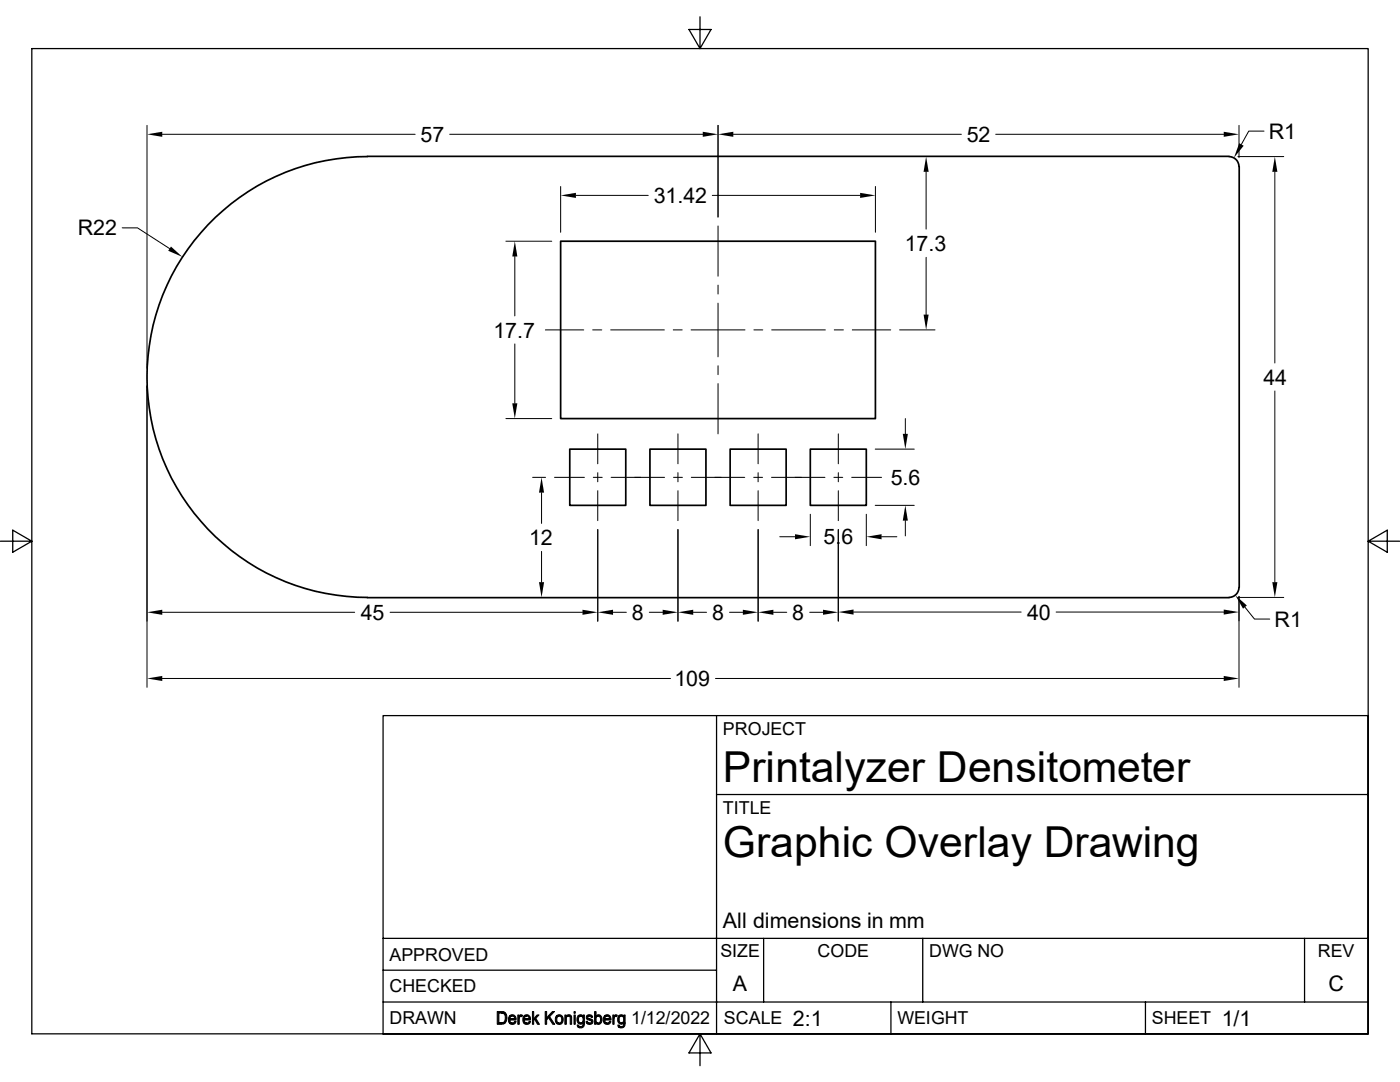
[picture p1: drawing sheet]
<svg xmlns="http://www.w3.org/2000/svg" width="279mm" height="216mm" viewBox="0 0 279 216" stroke-linecap="round" stroke-linejoin="round" font-family="sans-serif">
<path d="M73.3 31.2a44 44 0 0 0-44 44 44 44 0 0 0 44 44M73.3 31.2h172M245.3 31.2a2.02 2.02 0 0 1 2 2M247.3 33.2v84M111.9 48.1h62.8v35.4h-62.8zM113.7 89.6h11.2v11.2h-11.2zM129.7 89.6h11.2v11.2h-11.2zM145.7 89.6h11.2v11.2h-11.2zM161.7 89.6h11.2v11.2h-11.2zM73.3 119.3h172M247.3 117.2a2.02 2.02 0 0 1-2 2" fill="none" stroke="#000" stroke-width=".34"/>
<g fill="none" stroke="#000" stroke-width=".25">
<path d="M6.4 9.7h266.6v196.6h-266.6zM139.7 3.3v6.4l2.2-3.8h-4.4l2.2 3.8M0 108h6.4l-3.9-2.2v4.4l3.9-2.2M273 108l3.9 2.2v-4.4l-3.9 2.2h6.4M76.5 142.8h196.5v63.5h-196.5zM143 158.5h130M143 142.8v63.5M76.5 199.9h196.5M76.5 193.6h66.5M76.5 187.2h196.5M152.4 187.2v12.7M177.8 199.9v6.4"/>
<path d="M184.1 187.2v12.7M228.6 199.9v6.4M260.3 187.2v12.7M139.7 206.3l-2.2 3.8h4.4l-2.2-3.8v6.3"/>
</g>
<g fill="#000" stroke="#000" stroke-width=".2">
<path d="M99.2 201.8h1.3l.3 .3h-1.2v1.9l1.2 .1v.1l-.6 .2h-1z" fill-rule="evenodd"/>
<path d="M100 202.1h.8l.2 .3 .2 .5-.1 .8-.3 .4-1.2-.1h.4a.96 .96 0 0 0 .7-1.5l-.2-.3z" fill-rule="evenodd"/>
<path d="M101.7 202.7h.5l-.3 .2-.1 .4h1.2v.2h-1.2l.1 .5 .4 .1-.6 .1-.2-.4v-.6z" fill-rule="evenodd"/>
<path d="M101.9 202.6a.76 .76 0 0 1 1.1 .7h-1.2h.9l-.1-.4-.9-.2z" fill-rule="evenodd"/>
<path d="M101.7 204.2l.7-.1 .3-.3h.3a.77 .77 0 0 1-1.3 .4z" fill-rule="evenodd"/>
<path d="M103.3 202.5h.3v.3h.4l-.3 .2-.1 1.4h-.3z" fill-rule="evenodd"/>
<path d="M103.7 202.6l.2-.1 .4 .1-.1 .3-.6-.1z" fill-rule="evenodd"/>
<path d="M104.6 202.7h.5l-.3 .2-.2 .4h1.3v.2h-1.3l.2 .5 .4 .1-.6 .1-.2-.4v-.6z" fill-rule="evenodd"/>
<path d="M104.7 202.6a.76 .76 0 0 1 1.2 .7h-1.3h1l-.2-.5-.8-.1z" fill-rule="evenodd"/>
<path d="M104.6 204.2l.7-.1 .3-.3h.3a.76 .76 0 0 1-.6 .6 .76 .76 0 0 1-.7-.2z" fill-rule="evenodd"/>
<path d="M106.3 201.8h.2v1.5l.2 .1-.2 .2v.8h-.2z" fill-rule="evenodd"/>
<path d="M107.2 202.5h.4l-.7 .7 .8 1.2h-.4l-.6-1-.2-.1z" fill-rule="evenodd"/>
<path d="M108.8 201.8h.3v2.6h-.3z" fill-rule="evenodd"/>
<path d="M109.7 202.9l1 1.5h-.4l-.8-1.3z" fill-rule="evenodd"/>
<path d="M110.2 201.8h.5l-1.6 1.7v-.4z" fill-rule="evenodd"/>
<path d="M111 202.8l.6-.1a.76 .76 0 0 0-.5 .7 .76 .76 0 0 0 .5 .7l-.6 .1-.1-.3z" fill-rule="evenodd"/>
<path d="M111.2 202.6a.95 .95 0 0 1 1.2 .5 .95 .95 0 0 1-.4 1.2l-.4 .1-.6-.2 .6-.1a.73 .73 0 0 0 .5-.7 .73 .73 0 0 0-.5-.7h-.6z" fill-rule="evenodd"/>
<path d="M112.7 202.5h.3v.3h.3l-.3 .3v1.3h-.3z" fill-rule="evenodd"/>
<path d="M113 202.8l.5-.1z" fill-rule="evenodd"/>
<path d="M113.2 202.6a.6 .6 0 0 1 .6 0 .6 .6 0 0 1 .3 .6v1.2h-.3v-1.5l-.2-.1-.6-.1z" fill-rule="evenodd"/>
<path d="M114.6 202.5h.2v1.9h-.2z" fill-rule="evenodd"/>
<path d="M114.6 201.8h.2v.4h-.2z" fill-rule="evenodd"/>
<path d="M115.2 204.5l.7 .4h-.6z" fill-rule="evenodd"/>
<path d="M115.4 202.7h.5a.73 .73 0 0 0-.5 .7 .73 .73 0 0 0 .5 .7h.7h-.3a.75 .75 0 0 1-.9 .1 .75 .75 0 0 1-.3-.9z" fill-rule="evenodd"/>
<path d="M115.4 202.6a.66 .66 0 0 1 1 .1z" fill-rule="evenodd"/>
<path d="M115.3 204.9h.6a.53 .53 0 0 0 .4-.8l.3 .1a.77 .77 0 0 1-.4 .8 .77 .77 0 0 1-.9-.1z" fill-rule="evenodd"/>
<path d="M116 202.8l.4-.1v-.2h.2v1.6h-.7a.74 .74 0 0 0 .5-.6 .74 .74 0 0 0-.4-.7z" fill-rule="evenodd"/>
<path d="M117.1 202.8l.5-.1a.28 .28 0 0 0-.3 .3 .28 .28 0 0 0 .4 .2 .62 .62 0 0 1 .6 .8 .62 .62 0 0 1-.9 .4l-.3-.2 .5-.1a.31 .31 0 0 0 .5-.3 .31 .31 0 0 0-.5-.2 .57 .57 0 0 1-.5-.8z" fill-rule="evenodd"/>
<path d="M117 203.8h.2l.2 .3h.2l-.5 .1z" fill-rule="evenodd"/>
<path d="M117.2 202.6a.73 .73 0 0 1 1.1 .4h-.3l-.3-.3h-.6z" fill-rule="evenodd"/>
<path d="M118.7 201.8h.3v.9h.4a.83 .83 0 0 0-.1 1.4h-.3v.3h-.3z" fill-rule="evenodd"/>
<path d="M119 204.1h.4z" fill-rule="evenodd"/>
<path d="M119 202.6a.72 .72 0 0 1 .9 .1 .72 .72 0 0 1 .2 .8 .69 .69 0 0 1-.3 .8 .69 .69 0 0 1-.8-.1l.4-.1a.77 .77 0 0 0 .4-.7 .77 .77 0 0 0-.4-.7h-.4z" fill-rule="evenodd"/>
<path d="M120.6 202.7h.6l-.5 .3v.3h1.2l.1 .2h-1.3l.1 .4 .4 .2-.6 .1-.2-.5z" fill-rule="evenodd"/>
<path d="M120.7 202.6a.75 .75 0 0 1 .8 0 .75 .75 0 0 1 .4 .7h-1.2h.9l-.1-.5-.9-.1z" fill-rule="evenodd"/>
<path d="M120.6 204.2l.8-.1 .2-.3h.3a.76 .76 0 0 1-.5 .6 .76 .76 0 0 1-.8-.2z" fill-rule="evenodd"/>
<path d="M122.3 202.5h.3v.3h.3l-.3 .3v1.3h-.3z" fill-rule="evenodd"/>
<path d="M122.7 202.6h.5l-.1 .3-.5-.1z" fill-rule="evenodd"/>
<path d="M123.3 204.5l.7 .4h-.6z" fill-rule="evenodd"/>
<path d="M123.5 202.7h.5a.74 .74 0 0 0-.4 .7 .74 .74 0 0 0 .4 .7h.8h-.3a.79 .79 0 0 1-1.1 0 .79 .79 0 0 1-.1-1z" fill-rule="evenodd"/>
<path d="M123.6 202.6a.68 .68 0 0 1 .9 .1h-1z" fill-rule="evenodd"/>
<path d="M123.4 204.9h.6a.53 .53 0 0 0 .5-.8l.3 .1a.8 .8 0 0 1-.5 .8 .8 .8 0 0 1-.9-.1z" fill-rule="evenodd"/>
<path d="M124.1 202.8l.4-.1v-.2h.3v1.6h-.8a.75 .75 0 0 0 .1-1.3z" fill-rule="evenodd"/>
</g>
<g fill="none" stroke="#000" stroke-width=".2">
<path d="M29.3 25v48.4M32.4 26.8h50.4M89.7 26.8h50.6M111.9 37.2v9.2M114.9 39h14.5M142.2 39h29.5M143.3 25v18.3M146.3 26.8h45.6M174.7 37.2v9.2M184.8 34.3v11.4M198.7 26.8h45.5M247.1 31.2h9.1"/>
<path d="M247.3 25v6.5M252.3 26.2h-3.1l-1.5 2.6M254.4 34.3v38.1M24.4 45.5h3l6.5 4.1M101 48.1h9.1M102.7 51.2v11.8M143.3 45.1v10M143.3 56.9v1.8M184.8 51.4v11.4M29.3 77v60.2M102.7 68.6v11.9M108.8 65.8h7.7"/>
<path d="M118.3 65.8h1.8M121.9 65.8h10.7M134.4 65.8h1.7M137.9 65.8h10.8M143.3 60.5v10.7M143.3 73v1.8M143.3 76.5v10.1M150.5 65.8h1.7M154 65.8h10.7M166.5 65.8h1.8M170.1 65.8h7.7M179.5 65.8h7.1"/>
<path d="M254.4 78v38.2M101 83.5h9.1M106.3 95.2h2.6M108.1 98.3v6.1M110.7 95.2h5.9M118.4 95.2h1.8M119.3 86.6v5.9M119.3 94.3v1.8M119.3 97.9v6M122 95.2h10.6M134.4 95.2h1.8M135.3 86.6v5.9"/>
<path d="M135.3 94.3v1.8M135.3 97.9v6M138 95.2h10.6M150.4 95.2h1.8M151.3 86.6v5.9M151.3 94.3v1.8M151.3 97.9v6M154 95.2h10.6M166.4 95.2h1.8M167.3 86.6v5.9M167.3 94.3v1.8M167.3 97.9v6"/>
<path d="M170 95.2h5.9M174.7 89.6h7.8M180.7 83.5v3.1M108.1 110v6.2M119.3 105.7v18.3M135.3 105.7v18.3M151.3 105.7v18.3M155.6 107.1h3.1M161.7 102.6v6.3M167.3 105.7v18.3M172.9 102.6v6.3M174.7 100.8h7.8"/>
<path d="M175.9 107.1h3.1M180.7 103.9v3M247.1 119.2h9.1M247.3 119v18.2M32.4 135.4h101.4M32.4 122.2h38.4M77.9 122.2h38.3M122.3 122.2h2.7M129.6 122.2h2.6M138.3 122.2h2.7M142.8 135.4h101.4M145.6 122.2h2.7"/>
<path d="M154.3 122.2h2.7M161.6 122.2h2.7M170.3 122.1h33.5M210.8 122.1h33.4M248.5 121.2l1.9 2.3h3"/>
</g>
<g fill="#000">
<path d="M29.3 26.8l3.1-.5v1zM111.9 39l3-.5v1zM140.3 26.3l3 .5-3 .5zM143.3 26.8l3-.5v1zM171.7 38.5l3 .5-3 .5zM184.8 31.2l.5 3.1h-1zM244.2 26.3l3.1 .5-3.1 .5zM247.3 28.6l.9 .5-1.9 2.4zM254.4 31.2l.5 3.1h-1zM34.1 49.2l2.3 2.1-2.8-1.3zM102.7 48.1l.6 3.1h-1.1zM184.3 62.8h1l-.5 3z"/>
<path d="M102.2 80.5h1.1l-.6 3zM108.1 95.2l.5 3.1h-1zM180.2 86.6h1l-.5 3zM107.6 116.2h1l-.5 3zM158.7 106.6l3 .5-3 .5zM172.9 107.1l3-.5v1zM180.7 100.8l.5 3.1h-1zM253.9 116.2h1l-.5 3zM29.3 135.4l3.1-.5v1zM29.3 122.2l3.1-.5v1zM116.2 121.7l3.1 .5-3.1 .5zM119.3 122.2l3-.5v1z"/>
<path d="M132.2 121.7l3.1 .5-3.1 .5zM135.3 122.2l3-.5v1zM148.3 121.7l3 .5-3 .5zM151.3 122.2l3-.5v1zM164.3 121.7l3 .5-3 .5zM167.3 122.1l3-.5v1zM244.2 134.9l3.1 .5-3.1 .5zM244.2 121.6l3.1 .5-3.1 .5zM246.5 118.8l2.3 2-.7 .7z"/>
</g>
<g font-size="8.5">
<text x="144.3" y="156">Printalyzer Densitometer</text>
<text x="144.3" y="171">Graphic Overlay Drawing</text>
</g>
<g font-size="4.3">
<text x="83.9" y="28.3">57</text>
<text x="193" y="28.3">52</text>
<text x="253.2" y="27.7">R1</text>
<text x="130.5" y="40.5">31.42</text>
<text x="15.5" y="47">R22</text>
<text x="180.5" y="50">17.3</text>
<text x="98.5" y="67.4">17.7</text>
<text x="252.1" y="76.8">44</text>
<text x="177.8" y="96.7">5.6</text>
<text x="105.6" y="108.8">12</text>
<text x="164.4" y="108.6">5.6</text>
<text x="72" y="123.7">45</text>
<text x="126.1" y="123.7">8</text>
<text x="142.1" y="123.7">8</text>
<text x="158.1" y="123.7">8</text>
<text x="205" y="123.6">40</text>
<text x="254.4" y="125.1">R1</text>
<text x="134.6" y="136.9">109</text>
<text x="144.3" y="185.2">All dimensions in mm</text>
<text x="146.3" y="197.7">A</text>
<text x="265.1" y="197.7">C</text>
<text x="158.2" y="204.6">2:1</text>
<text x="243.8" y="204.6">1/1</text>
</g>
<g font-size="3.6">
<text x="144.3" y="146.6">PROJECT</text>
<text x="144.3" y="162.3">TITLE</text>
<text x="77.7" y="191.7">APPROVED</text>
<text x="143.8" y="191">SIZE</text>
<text x="163.2" y="191">CODE</text>
<text x="185.4" y="191">DWG NO</text>
<text x="263" y="191">REV</text>
<text x="77.7" y="198">CHECKED</text>
<text x="77.7" y="204.4">DRAWN</text>
<text x="125.9" y="204.4">1/12/2022</text>
<text x="144.5" y="204.4">SCALE</text>
<text x="179.1" y="204.4">WEIGHT</text>
<text x="229.9" y="204.4">SHEET</text>
</g>
</svg>
